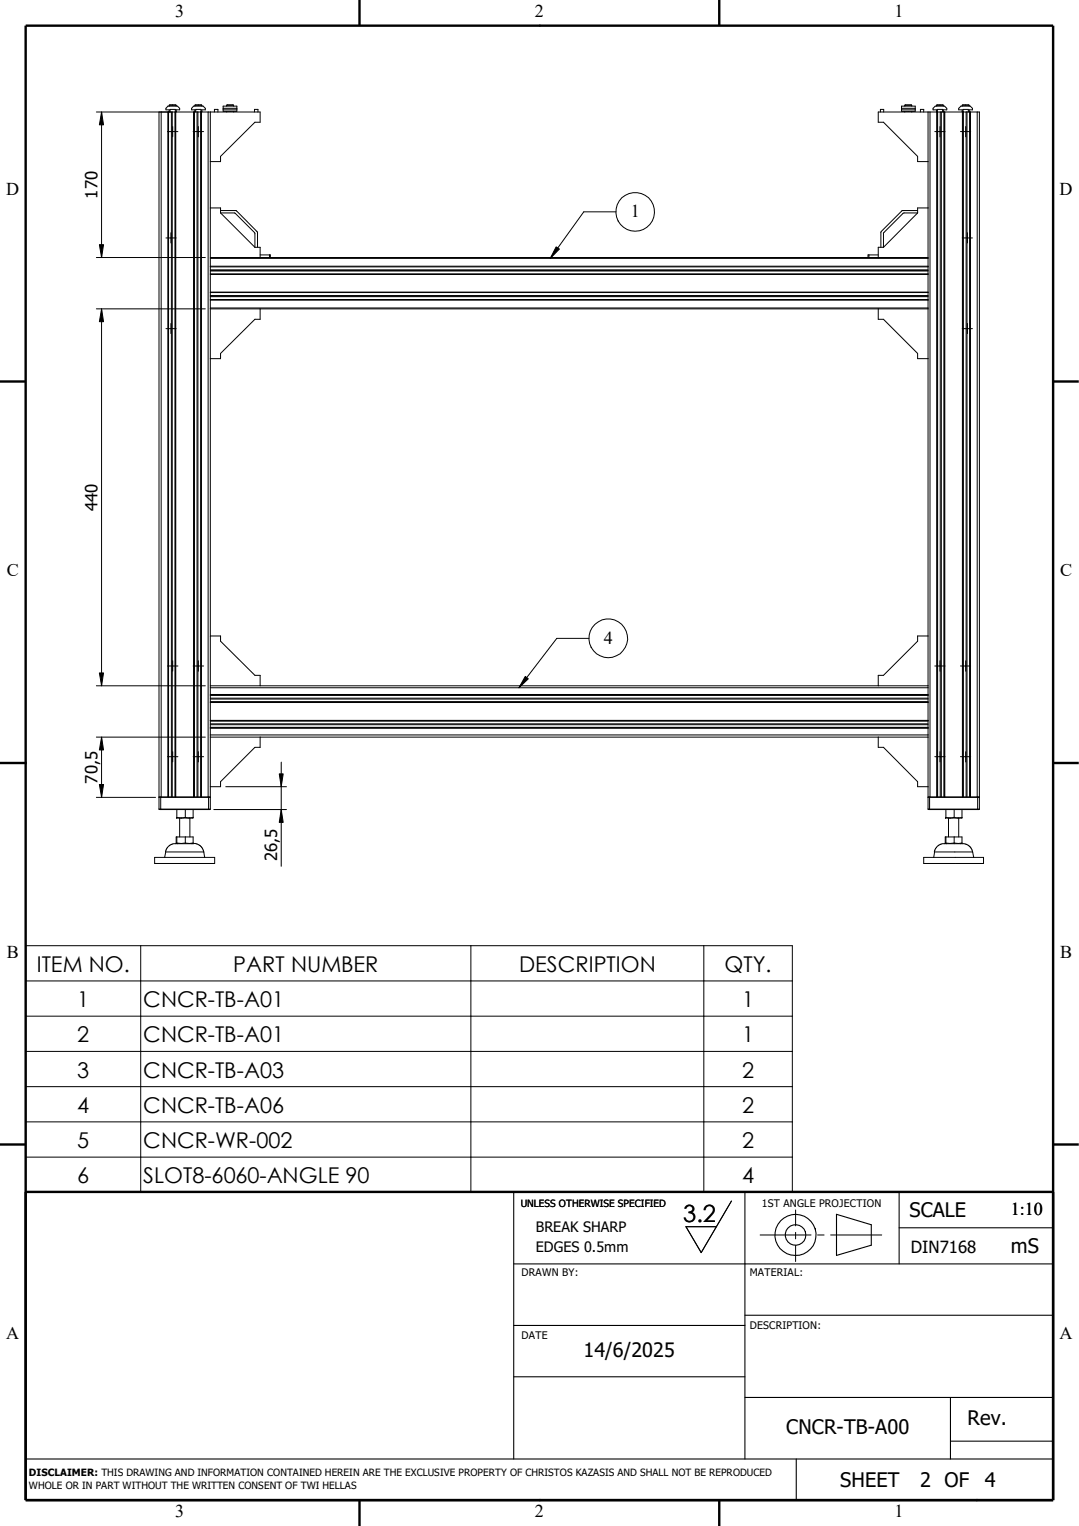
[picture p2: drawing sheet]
<svg xmlns="http://www.w3.org/2000/svg" width="210mm" height="297mm" viewBox="0 0 210 297" stroke-linecap="round" stroke-linejoin="round" font-family="sans-serif">
<g fill="none" stroke="#000" stroke-width=".19">
<path d="M18.8 21.8h14.6M19.8 21.8v28.3M30.9 21.8h.5v133.3h-.5zM32.6 25.6h2M32.7 21.8v133.3M32.9 20.5h1.4M32.9 21.8v-.4h-.6v-.3l.4-.4h1.8l.5 .4v.3h-.7v.4M32.9 20.5v.2M32.9 21.7h.2M33.1 21.8v-.5h1v133.8M33.4 21.8h.1M33.4 21.8v133.3"/>
<path d="M33.5 21.8h4.3M33.5 21.8v133.3M33.6 24.6v2M34.1 21.8v133.3M34.1 21.7h.2M34.2 21.8v133.3M34.3 20.5v.2M37.6 25.6h2M37.7 21.8v133.3M37.8 21.8h.1M37.8 21.8v133.3M37.8 21.8h.6"/>
<path d="M37.9 20.5h1.4M37.9 21.8v-.4h-.6v-.3l.4-.4h1.8l.5 .4v.3h-.7v.4M37.9 20.5v.2M37.9 21.7h.2M38.1 21.8v-.5h1v133.8M38.4 21.8h.1M38.4 21.8v133.3M38.5 21.8h2M38.5 21.8v133.3M38.6 24.6v2M39.1 21.8v133.3M39.1 21.7h.2"/>
<path d="M39.2 21.8v133.3M39.3 20.5v.2M40.5 21.8v133.3M40.5 21.8h.4M40.9 21.8v28.3M40.9 21.8h9.7v2h-1l-6.7 6.6v1.1h-2M41.7 21.8v-.5h.7v.5M43.4 20.7h2.7v1h-2.7zM43.4 21.1h2.7M43.4 21.4h2.7M44.1 20.5h1.4M44.1 20.5v.2"/>
<path d="M44.1 21.7v.1M45.5 20.5v.2M45.5 21.7v.1M49.5 21.8v-.5h.7v.5M171.4 21.8v-.5h.6v.5M175.5 20.7h2.6v1h-2.6zM175.5 21.1h2.6M175.5 21.4h2.6M176.1 20.5h1.4M176.1 20.5v.2M176.1 21.7v.1M177.5 20.5v.2"/>
<path d="M177.5 21.7v.1M179.2 21.8v-.5h.6v.5M180.6 21.8h-9.7v2h1.1l6.6 6.6v1.1h2M180.6 21.8v28.3M180.6 21.8h.4M181 21.8h1.4M181 21.8v133.3M181.9 25.6h2M182.3 20.5h1.3M182.3 21.8v-.4h-.7v-.3l.4-.4h1.9l.4 .4v.3h-.7v.4M182.3 20.5v.2M182.3 21.7h.2"/>
<path d="M182.3 21.8v133.3M182.4 21.8h.1M182.4 21.8v133.3M182.5 21.8v-.5h1v.5M182.5 21.8h.5M182.5 21.8v133.3M183 24.6v2M183 21.8h.2M183 21.8v133.3M183.2 21.8h.5M183.2 21.8v133.3M183.5 21.7h.1"/>
<path d="M183.6 20.5v.2M183.7 21.8h.1M183.7 21.8v133.3M183.8 21.8h4.2M183.8 21.8v133.3M183.9 21.8v133.3M186.9 25.6h2M187.3 20.5h1.3M187.3 21.8v-.4h-.7v-.3l.4-.4h1.8l.5 .4v.3h-.7v.4M187.3 20.5v.2M187.3 21.7h.2M187.3 21.8v133.3"/>
<path d="M187.5 21.8v133.3M188 24.6v2M188 21.8v133.3M188 21.8h.2M188.2 21.8h.5M188.2 21.8v133.3M188.5 21.7h.1M188.5 21.8v-.5h-1v133.8M188.6 20.5v.2M188.7 21.8h.1M188.7 21.8v133.3M188.8 21.8h1.4"/>
<path d="M188.8 21.8v133.3M188.9 21.8v133.3M190.2 21.8h.4v133.3h-.4M190.2 21.8v133.3M18.8 50.1h21.2M32.3 46.3h2M33.3 45.3v2M40.9 59.9v.2M40.9 50.1v.2M40.9 50.3v9.6M40.9 40.5h2v.9M40.9 50.1h139.7"/>
<path d="M40.9 59.9h139.7M40.9 50.3h139.7M40.9 51.8h139.7M40.9 56.9h139.7M40.9 53.4h139.7M40.9 58.4h139.7M40.9 51.9h139.7M40.9 53.3h139.7M40.9 58.3h139.7M40.9 52.5h139.7M40.9 52.6h139.7M40.9 52.7h139.7"/>
<path d="M40.9 57.6h139.7M40.9 57.7h139.7M40.9 57.5h139.7M42.9 41h3.1l4 4 .1 3.1M42.9 41.4l2.9 .1 3.8 3.8v2.8M42.9 41.4l6.7 6.7M49.6 48.1h1v2M50.6 49.6h1.9M52.5 49.6v.5M52.5 49.6h.1v.5M119.9 41.2h-6.3l-6.5 9.1M169.1 49.6h-.1v.5"/>
<path d="M169.1 49.6v.5M169.1 49.6h1.8M172 48.1h-1.1v2M178.6 41.4l-2.8 .1-3.8 3.8v2.8M178.6 41h-3l-4.1 4.1-.1 3M178.6 41.4l-6.6 6.7M180.6 40.5h-2v.9M180.6 50.3v9.6M180.6 59.9v.2M180.6 50.1v.2M187.3 46.3h2M188.3 45.3v2"/>
<path d="M18.8 60.1h21.2M19.8 60.1v73.4M32.3 64h2M33.3 62.9v2M40.9 60.1v73.4M40.9 60.1h139.7M50.6 60.1v2h-1l-6.7 6.7v1h-2M170.9 60.1v2h1.1l6.6 6.7v1h2M180.6 60.1v73.4M187.3 64h2M188.3 62.9v2M18.8 133.5h21.2"/>
<path d="M32.6 129.6h2M33.6 128.6v2M37.6 129.6h2M38.6 128.6v2M40.9 133.5v.4M40.9 133.9v9.1M40.9 123.8h2v1l6.7 6.6h1v2.1M40.9 136.7h139.7M40.9 133.9h139.7M40.9 135.2h139.7M40.9 133.5h139.7M40.9 135.3h139.7"/>
<path d="M40.9 136.6h139.7M40.9 136.1h139.7M40.9 135.9h139.7M114.6 124.2h-6.2l-7.4 9.7M180.6 123.8h-2v1l-6.6 6.6h-1.1v2.1M180.6 133.9v9.1M180.6 133.5v.4M181.9 129.6h2M183 128.6v2M186.9 129.6h2M188 128.6v2M18.8 143.5h21.2"/>
<path d="M18.8 155.2h11.5M19.8 143.5v11.7M30.9 157.5l.4 .1M30.9 155.2v2.3M30.9 155.2h10M30.9 157.5h10M31 155.1l-.1 .1M31.3 157.6h9.3M31.3 155.1v2.5M31.4 155.1h9.1M32.6 147.3h2M32.8 155.1v-133.3v133.3"/>
<path d="M33.6 146.3v2M34.4 159.2h.1M34.4 159.2h.9M34.4 159.1l.9 .1M34.4 159.1v.1M34.4 157.6v1.5M35 159.2v3.7M35.3 159.2h1.5M36.1 159.1l-.8 .1M36.1 159.1l.7 .1M36.1 157.6v1.5M37 159.2v3.7"/>
<path d="M37.5 159.2h.1M37.6 159.1l-.8 .1M37.6 159.1l-.1 .1h-.7M37.6 157.6v1.5M37.6 147.3h2M38.6 146.3v2M40.6 155.1v2.5M40.9 155.1v.1M40.9 143v.5M40.9 143.5v11.6h-.4M40.9 157.5l-.3 .1M40.9 155.2v2.3"/>
<path d="M40.9 143.5h139.7M40.9 143h139.7M40.9 140.2h139.7M40.9 141.7h139.7M40.9 141.6h139.7M40.9 140.3h139.7M40.9 141.1h139.7M40.9 140.9h139.7M41.6 157.6h14.2M43.9 153.1h11.9M50.6 143.5v2h-1l-6.7 6.6v1h-2M54.7 148.3v20.3"/>
<path d="M170.9 143.5v2h1.1l6.6 6.6v1h2M180.6 143.5v11.6h.4M180.6 157.5l.3 .1M180.6 155.2v2.3M180.6 143v.5M180.6 157.5h10M180.6 155.2h10M180.7 155.1l-.1 .1M180.9 157.6h9.4M180.9 155.1v2.5M181 155.1h9.2M181.9 147.3h2"/>
<path d="M183 146.3v2M184 159.2h.1M184 159.2h.9M184.1 159.1l.8 .1M184.1 159.1l-.1 .1M184.1 157.6v1.5M184.6 159.2v3.7M184.9 159.2h1.6M185.7 159.1l-.8 .1M185.7 159.1l.8 .1M185.7 157.6v1.5M186.5 159.2h.7"/>
<path d="M186.6 159.2v3.7M186.9 147.3h2M187.2 159.2h.1M187.2 159.1l-.7 .1M187.2 159.1v.1M187.2 157.6v1.5M188 146.3v2M190.3 155.1v2.5M190.5 155.1l.1 .1M190.6 157.5l-.3 .1M190.6 155.2v2.3M30.1 166.9h11.7v1.2h-11.7z"/>
<path d="M34.4 164.2h.2M34.4 164.1h1.7M34.4 164.1h-.1v-1.2h3.3v1.2M34.4 162.9v1.2M36.1 164.1h1.5M36.1 162.9v1.2M37.5 164.2h-.2M37.6 164.1h-.1M37.7 164.2l-4.1 .1-1 .6-.4 .9M37.7 164.2l.7 .1 .7 .4 .6 1.1M39.7 165.8l.1 1.1M39.7 165.8h-7.4l-.3 1.1"/>
<path d="M179.8 166.9h11.6v1.2h-11.6zM181.9 165.8l.3-.9 1-.6 4.5-.1 .9 .4 .4 .5 .3 .7M184 164.2h.3M184.1 164.1h1.6M184.1 164.1h-.1v-1.2h3.2v1.2M184.1 162.9v1.2M185.7 164.1h1.5M185.7 162.9v1.2M187.2 164.2h-.3M187.2 164.1h.1M189.3 165.8l.2 1.1M189.3 165.8h-7.4l-.2 1.1"/>
<path d="M5 184.1h149.2v48h-149.2zM5 190.9h149.2M5 197.8h149.2M27.4 184.1v48M91.7 184.1v48M137 184.1v48M5 204.6h149.2M5 211.5h149.2M5 218.4h149.2M5 225.2h149.2M142.4 233.8l-5.9 10-3-5h5.9M154.9 235.5v3.1"/>
<path d="M154.9 239.9v1.2M148 240.4h9.9M154.9 242.4v3.1M159.1 240.4h1.3M161.7 240.4h9.9"/>
<circle cx="123.6" cy="41.2" r="3.8"/>
<circle cx="118.4" cy="124.2" r="3.8"/>
</g>
<g fill="none" stroke="#000" stroke-width=".21">
<path d="M100 232v52M145 232v52M162.8 236.3l6.8 2.1v4l-6.8 1.9zM175 239h30M175 232v14M100 246h105M100 258h45M145 256h60M100 268h45M145 272h60M185 272v12M5 284h200"/>
<path d="M155 284v8M185 280.5h20"/>
<circle cx="154.8" cy="240.4" r="4"/>
<circle cx="154.8" cy="240.4" r="2"/>
</g>
<path d="M5 5h200v287h-200zM70 0v5M140 0v5M0 74.3h5M205 74.3h5M0 148.5h5M205 148.5h5M0 222.8h5M5 232h200M205 222.8h5M70 292v5M140 292v5" fill="none" stroke="#000" stroke-width=".47"/>
<path d="M19.8 21.8l.4 2.5h-.9zM19.3 47.6h.9l-.4 2.5zM108.2 48l.7 .5-1.8 1.8zM19.8 60.1l.4 2.5h-.9zM19.3 131h.9l-.4 2.5zM102.2 131.7l.6 .4-1.8 1.8zM19.3 152.7h.9l-.4 2.5zM19.8 143.5l.4 2.5h-.9zM54.7 157.6l.4 2.5h-.7zM54.4 150.6h.7l-.4 2.5z" fill="#000" stroke="#000" stroke-width=".19"/>
<text font-size="4.6" x="133" y="237.8">3.2</text>
<g font-size="4.2">
<text x="7.2" y="189.2">ITEM NO.</text>
<text x="45.4" y="189.2">PART NUMBER</text>
<text x="101" y="189.2">DESCRIPTION</text>
<text x="141" y="189.2">QTY.</text>
<text x="15" y="196">1</text>
<text x="27.9" y="196">CNCR-TB-A01</text>
<text x="144.4" y="196">1</text>
<text x="15" y="202.9">2</text>
<text x="27.9" y="202.9">CNCR-TB-A01</text>
<text x="144.4" y="202.9">1</text>
<text x="15" y="209.8">3</text>
<text x="27.9" y="209.8">CNCR-TB-A03</text>
<text x="144.4" y="209.8">2</text>
<text x="15" y="216.6">4</text>
<text x="27.9" y="216.6">CNCR-TB-A06</text>
<text x="144.4" y="216.6">2</text>
<text x="15" y="223.5">5</text>
<text x="27.9" y="223.5">CNCR-WR-002</text>
<text x="144.4" y="223.5">2</text>
<text x="15" y="230.3">6</text>
<text x="27.9" y="230.3">SLOT8-6060-ANGLE 90</text>
<text x="144.5" y="230.3">4</text>
</g>
<g font-size="3.9">
<text x="177" y="236.9">SCALE</text>
<text x="196.7" y="243.9">mS</text>
<text x="113.6" y="264.1">14/6/2025</text>
<text x="153" y="279.2">CNCR-TB-A00</text>
<text x="188.3" y="277.3">Rev.</text>
<text x="163.5" y="289.3">SHEET</text>
<text x="179.1" y="289.3">2 OF</text>
<text x="191.7" y="289.3">4</text>
</g>
<g font-size="3.5">
<text x="34.1" y="3.3">3</text>
<text x="104.1" y="3.3">2</text>
<text x="174.1" y="3.3">1</text>
<text x="1.2" y="37.9">D</text>
<text x="206.2" y="37.9">D</text>
<text x="122.8" y="42.3">1</text>
<text x="1.3" y="112.2">C</text>
<text x="206.3" y="112.2">C</text>
<text x="117.5" y="125.3">4</text>
<text x="1.3" y="186.4">B</text>
<text x="206.3" y="186.4">B</text>
<text x="196.7" y="236.4">1:10</text>
<text x="1.2" y="260.7">A</text>
<text x="206.2" y="260.7">A</text>
<text x="34.1" y="295.3">3</text>
<text x="104.1" y="295.3">2</text>
<text x="174.1" y="295.3">1</text>
</g>
<g font-size="3.3">
<text x="19" y="38.7" transform="rotate(-90 19 38.7)">170</text>
<text x="19" y="99.5" transform="rotate(-90 19 99.5)">440</text>
<text x="19" y="152.5" transform="rotate(-90 19 152.5)">70,5</text>
<text x="54" y="167.6" transform="rotate(-90 54 167.6)">26,5</text>
<text x="177.3" y="243.9">DIN7168</text>
</g>
<g font-size="2.8">
<text x="104.3" y="239.9">BREAK SHARP</text>
<text x="104.3" y="243.7">EDGES 0.5mm</text>
</g>
<g font-size="2">
<text x="148.3" y="234.9">1ST ANGLE PROJECTION</text>
<text x="101.5" y="248.3">DRAWN BY:</text>
<text x="145.9" y="248.3">MATERIAL:</text>
<text x="101.5" y="260.7">DATE</text>
<text x="145.9" y="258.7">DESCRIPTION:</text>
</g>
<g font-size="1.9">
<text x="101.3" y="234.9">UNLESS OTHERWISE SPECIFIED</text>
<text x="5.6" y="287.3">DISCLAIMER: THIS DRAWING AND INFORMATION CONTAINED HEREIN ARE THE EXCLUSIVE PROPERTY OF CHRISTOS KAZASIS AND SHALL NOT BE REPRODUCED</text>
<text x="5.6" y="289.8">WHOLE OR IN PART WITHOUT THE WRITTEN CONSENT OF TWI HELLAS</text>
</g>
</svg>
